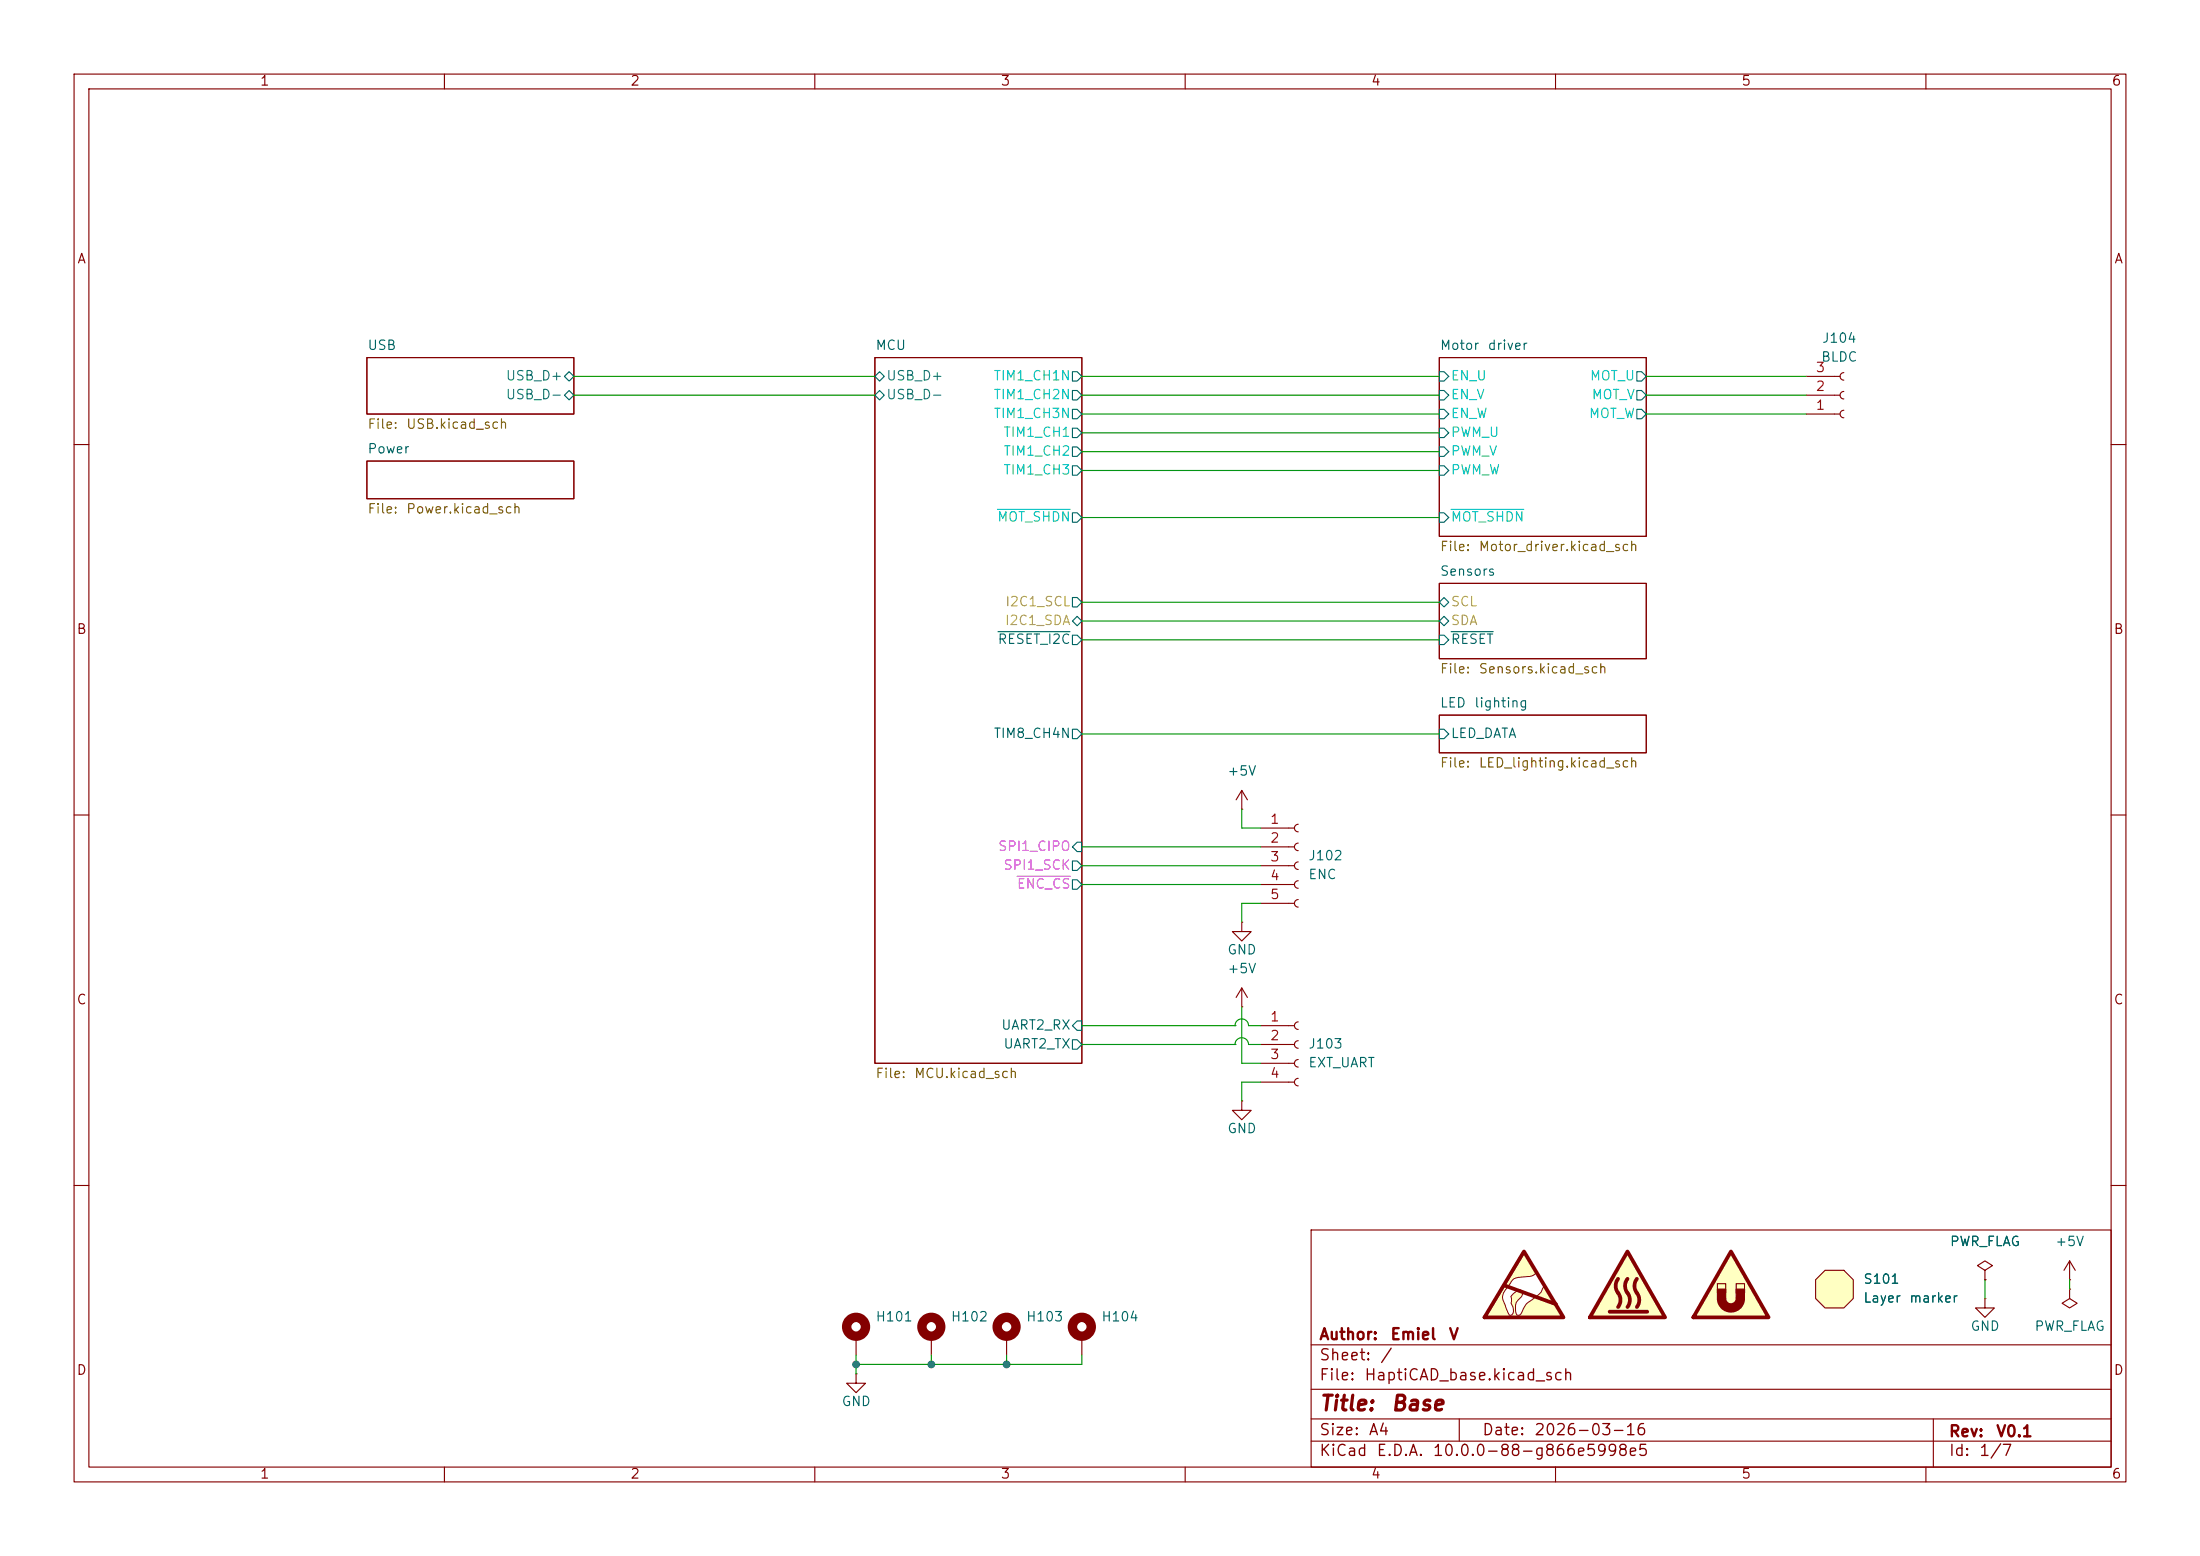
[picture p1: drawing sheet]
<svg xmlns="http://www.w3.org/2000/svg" width="297mm" height="210mm" viewBox="0 0 297 210" stroke-linecap="round" stroke-linejoin="round" font-family="sans-serif">
<g fill="none" stroke="#840000" stroke-width=".15">
<path d="M10 10h277v190h-277zM12 12h273v186h-273zM60 10v2M110 10v2M160 10v2M210 10v2M260 10v2M49.5 48.3h28v7.6h-28zM118.1 48.3h27.9v95.2h-27.9zM194.3 48.3h27.9v24.1h-27.9zM10 60h2M49.5 62.2h28v5.1h-28z"/>
<path d="M194.3 78.7h27.9v10.2h-27.9zM285 60h2M194.3 96.5h27.9v5.1h-27.9zM10 110h2M167.6 109.2h.1M167.6 106.7l-.7 1.3M167.6 106.7l.8 1.3M167.6 106.7v2.5M285 110h2M167.6 135.9h.1M167.6 124.5v1.2h1.3l-1.3 1.3-1.2-1.3h1.2M167.6 124.5h.1"/>
<path d="M167.6 133.4v2.5M167.6 133.4l-.7 1.2M167.6 133.4l.8 1.2M167.6 148.6v1.3h1.3l-1.3 1.2-1.2-1.2h1.2M167.6 148.6h.1M10 160h2M177 166h108v32h-108zM268 175.3v1.2h1.2l-1.2 1.3-1.3-1.3h1.3M268 175.3h.1M268 171.5l1-.7-1-.6-1 .6 1 .7v1.2M268 172.7h.1M279.4 172.7h.1"/>
<path d="M279.4 170.2l-.8 1.3M279.4 170.2l.8 1.3M279.4 170.2v2.5M285 160h2M60 198v2M110 198v2M115.6 185.4v1.3h1.2l-1.2 1.3-1.3-1.3h1.3M115.6 185.4h.1M115.6 180.3v2.6M125.7 180.3v2.6M135.9 180.3v2.6M146 180.3v2.6"/>
<path d="M160 198v2M177 194.5h108M177 191.5h108M177 187.5h108M177 181.5h108M197 191.5v3M210 198v2M260 198v2M261 191.5v6.5"/>
</g>
<g fill="none" stroke="#006464" stroke-width=".15">
<path d="M76.2 50.8l.6-.6 .7 .6-.7 .6zM76.2 53.3l.6-.6 .7 .6-.7 .7zM118.1 50.8l.6-.6 .7 .6-.7 .6zM118.1 53.3l.6-.6 .7 .6-.7 .7zM144.8 55.2h.6l.6 .7-.6 .6h-.6zM144.8 52.7h.6l.6 .6-.6 .7h-.6zM144.8 50.2h.6l.6 .6-.6 .6h-.6zM144.8 57.8h.6l.6 .6-.6 .7h-.6zM194.3 55.2h.6l.7 .7-.7 .6h-.6zM194.3 52.7h.6l.7 .6-.7 .7h-.6zM194.3 57.8h.6l.7 .6-.7 .7h-.6zM194.3 50.2h.6l.7 .6-.7 .6h-.6z"/>
<path d="M221 50.2h.6l.6 .6-.6 .6h-.6zM221 55.2h.6l.6 .7-.6 .6h-.6zM221 52.7h.6l.6 .6-.6 .7h-.6zM144.8 62.9h.6l.6 .6-.6 .6h-.6zM144.8 60.3h.6l.6 .7-.6 .6h-.6zM144.8 69.2h.6l.6 .7-.6 .6h-.6zM194.3 62.9h.6l.7 .6-.7 .6h-.6zM194.3 60.3h.6l.7 .7-.7 .6h-.6zM194.3 69.2h.6l.7 .7-.7 .6h-.6zM134.7 85.3h9.8M144.8 80.6h.6l.6 .7-.6 .6h-.6zM144.8 83.8l.6-.6 .6 .6-.6 .7z"/>
<path d="M144.8 98.4h.6l.6 .7-.6 .6h-.6zM144.8 85.7h.6l.6 .7-.6 .6h-.6zM194.3 81.3l.6-.7 .7 .7-.7 .6zM194.3 83.8l.6-.6 .7 .6-.7 .7zM194.3 85.7h.6l.7 .7-.7 .6h-.6zM194.3 98.4h.6l.7 .7-.7 .6h-.6zM195.9 85.3h5.7M144.8 116.2h.6l.6 .6-.6 .7h-.6zM144.8 118.7h.6l.6 .7-.6 .6h-.6zM145.4 113.7h.6v1.2h-.6l-.6-.6zM145.4 137.8h.6v1.3h-.6l-.6-.7zM144.8 140.3h.6l.6 .7-.6 .6h-.6z"/>
</g>
<path d="M137.3 118.3h7.2" fill="none" stroke="#c200c2" stroke-width=".15"/>
<path d="M134.7 68.7h9.8M195.9 68.7h9.8" fill="none" stroke="#00c2c2" stroke-width=".15"/>
<g fill="none" stroke="#840000" stroke-width="1.3">
<circle cx="115.6" cy="179.1" r="1.27"/>
<circle cx="125.7" cy="179.1" r="1.27"/>
<circle cx="135.9" cy="179.1" r="1.27"/>
<circle cx="146" cy="179.1" r="1.27"/>
</g>
<g fill="#ffffc2">
<path d="M233.7 168.9l5.1 8.9h-10.2z"/>
<path d="M231.9 173.3h1.1v1.2h-1.1z"/>
<path d="M234.4 173.3h1.1v1.2h-1.1z"/>
</g>
<path d="M233.7 168.9l5.1 8.9h-10.2z" fill="none" stroke="#840000" stroke-width=".51"/>
<path d="M231.9 173.3h1.1v1.2h-1.1zM234.4 173.3h1.1v1.2h-1.1zM279.4 174v1.3l1 .6-1 .6-1-.6 1-.6M279.4 174h.1" fill="none" stroke="#840000" stroke-width=".15"/>
<g fill="#840000" stroke="#840000" stroke-width=".15">
<path d="M231.9 174h1.1v1.3h-1.1z"/>
<path d="M234.4 174h1.1v1.3h-1.1z"/>
</g>
<path d="M232.4 175.3a1.27 1.27 0 0 0 1.3 1.2 1.27 1.27 0 0 0 1.2-1.2" fill="none" stroke="#840000" stroke-width="1.3"/>
<path d="M245.1 172.7l1.3-1.2h2.5l1.3 1.2v2.6l-1.3 1.2h-2.5l-1.3-1.2z" fill="#ffffc2"/>
<path d="M245.1 172.7l1.3-1.2h2.5l1.3 1.2v2.6l-1.3 1.2h-2.5l-1.3-1.2z" fill="none" stroke="#840000" stroke-width=".15"/>
<path d="M219.7 168.9l5.1 8.9h-10.2z" fill="#ffffc2"/>
<path d="M217.3 177h5.1M218.4 172.6a1.78 1.78 0 0 0 .2 2.3l.2 .8-.4 .7M219.7 168.9l5.1 8.9h-10.2zM219.7 172.6a1.78 1.78 0 0 0 .2 2.3l.1 .8-.3 .7M221 172.6a1.78 1.78 0 0 0 .2 2.3l.1 .8-.3 .7" fill="none" stroke="#840000" stroke-width=".51"/>
<g fill="none" stroke="#840000" stroke-width=".15">
<path d="M243.8 55.9h4.6M243.8 53.3h4.6M243.8 50.8h4.6M248.9 55.4a.51 .51 0 0 0-.5 .5 .51 .51 0 0 0 .5 .5M248.9 52.8a.51 .51 0 0 0-.5 .5 .51 .51 0 0 0 .5 .5M248.9 50.3a.51 .51 0 0 0-.5 .5 .51 .51 0 0 0 .5 .5M170.2 111.8h4.6M170.2 114.3h4.6M170.2 116.8h4.6M170.2 119.4h4.6M175.3 111.3a.51 .51 0 0 0-.5 .5 .51 .51 0 0 0 .5 .5M175.3 113.8a.51 .51 0 0 0-.5 .5 .51 .51 0 0 0 .5 .5"/>
<path d="M175.3 116.3a.51 .51 0 0 0-.5 .5 .51 .51 0 0 0 .5 .5M175.3 118.9a.51 .51 0 0 0-.5 .5 .51 .51 0 0 0 .5 .5M170.2 121.9h4.6M175.3 121.4a.51 .51 0 0 0-.5 .5 .51 .51 0 0 0 .5 .5"/>
</g>
<path d="M205.7 168.8l.4 .6 1.3 2.2a1.07 1.07 0 0 1-.8 .7h-.9a1.77 1.77 0 0 0-1.9 1.1l-.2 .2a1.86 1.86 0 0 0-.4 2.6v.1a2.27 2.27 0 0 0 .7 1.2 .77 .77 0 0 0 .3-1.2l-.2-.4 .1-.6-.1-.3 .7-.7a.44 .44 0 0 1 .6-.1 .32 .32 0 0 1 .3 .2 .32 .32 0 0 1-.1 .3l-.1 .3a1.94 1.94 0 0 0-.7 2.4l.2 .1h.2a1.25 1.25 0 0 0 .6-.9 4.9 4.9 0 0 1 1.7-1.6 2.07 2.07 0 0 0 .9-1.2l.3-.2 2.5 4.3h-10.8z" fill="#ffffc2"/>
<path d="M203.1 173.5l7 2.5M205.7 168.9l5.4 8.9h-10.7z" fill="none" stroke="#840000" stroke-width=".51"/>
<path d="M205.7 168.8l.4 .6 1.3 2.2a1.07 1.07 0 0 1-.8 .7h-.9a1.77 1.77 0 0 0-1.9 1.1l-.2 .2a1.86 1.86 0 0 0-.4 2.6v.1a2.27 2.27 0 0 0 .7 1.2 .77 .77 0 0 0 .3-1.2l-.2-.4 .1-.6-.1-.3 .7-.7a.44 .44 0 0 1 .6-.1 .32 .32 0 0 1 .3 .2 .32 .32 0 0 1-.1 .3l-.1 .3a1.94 1.94 0 0 0-.7 2.4l.2 .1h.2a1.25 1.25 0 0 0 .6-.9 4.9 4.9 0 0 1 1.7-1.6 2.07 2.07 0 0 0 .9-1.2l.3-.2 2.5 4.3h-10.8z" fill="none" stroke="#840000" stroke-width=".14"/>
<path d="M170.2 138.4h4.6M175.3 137.9a.51 .51 0 0 0-.5 .5 .51 .51 0 0 0 .5 .5M170.2 141h4.6M170.2 143.5h4.6M170.2 146.1h4.6M175.3 140.5a.51 .51 0 0 0-.5 .5 .51 .51 0 0 0 .5 .5M175.3 143a.51 .51 0 0 0-.5 .5 .51 .51 0 0 0 .5 .5M175.3 145.5a.51 .51 0 0 0-.5 .6 .51 .51 0 0 0 .5 .5M268 172.7h.1" fill="none" stroke="#840000" stroke-width=".15"/>
<g fill="none" stroke="#009600" stroke-width=".15">
<path d="M77.5 50.8h40.6M77.5 53.3h40.6M146 50.8h48.3M146 58.4h48.3M146 55.9h48.3M146 53.3h48.3M222.2 50.8h21.6M222.2 55.9h21.6M222.2 53.3h21.6M146 69.9h48.3M146 61h48.3M146 63.5h48.3"/>
<path d="M146 83.8h48.3M146 86.4h48.3M146 81.3h48.3M146 99.1h48.3M146 114.3h24.2M146 119.4h24.2M146 116.8h24.2M167.6 109.2v2.6h2.6M146 138.4h20.7M166.7 138.4h.1M166.7 138.4a.91 .91 0 0 1 .9-.9 .91 .91 0 0 1 1 .9h1.6M167.6 135.9v7.6h2.6"/>
<path d="M170.2 121.9h-2.6v2.6M146 141h20.7M166.7 141h.1M166.7 141a.91 .91 0 0 1 .9-.9 .91 .91 0 0 1 1 .9h1.6M170.2 146.1h-2.6v2.5M268 172.7v2.6M279.4 172.7v1.3M115.6 182.9v2.5M125.7 182.9v1.3M135.9 182.9v1.3M146 182.9v1.3h-30.4"/>
</g>
<g fill="#484848" stroke="#484848" stroke-width=".14">
<circle cx="125.7" cy="184.2" r=".46"/>
<circle cx="135.9" cy="184.2" r=".46"/>
<circle cx="115.6" cy="184.2" r=".46"/>
</g>
<g font-size="2" fill="#840000">
<text x="178" y="190.9">Title:</text>
<text x="187.7" y="190.9">Base</text>
</g>
<g font-size="1.5" fill="#840000">
<text x="178" y="184">Sheet:</text>
<text x="178" y="181.2">Author:</text>
<text x="186.2" y="184">/</text>
<text x="187.6" y="181.2">Emiel</text>
<text x="195.5" y="181.2">V</text>
<text x="178" y="186.7">File:</text>
<text x="184.1" y="186.7">HaptiCAD_base.kicad_sch</text>
<text x="178" y="196.9">KiCad</text>
<text x="178" y="194.1">Size:</text>
<text x="184.7" y="194.1">A4</text>
<text x="185.7" y="196.9">E.D.A.</text>
<text x="193.3" y="196.9">10.0.0-88-g866e5998e5</text>
<text x="200" y="194.1">Date:</text>
<text x="207" y="194.1">2026-03-16</text>
<text x="263" y="194.3">Rev:</text>
<text x="263" y="196.9">Id:</text>
<text x="267.1" y="196.9">1/7</text>
<text x="269.4" y="194.3">V0.1</text>
</g>
<g font-size="1.3" fill="#840000">
<text x="35" y="11.9">1</text>
<text x="85" y="11.9">2</text>
<text x="135" y="11.9">3</text>
<text x="185" y="11.9">4</text>
<text x="235" y="11.9">5</text>
<text x="285" y="11.9">6</text>
<text x="10.3" y="35.9">A</text>
<text x="285.3" y="35.9">A</text>
<text x="10.3" y="85.9">B</text>
<text x="285.3" y="85.9">B</text>
<text x="10.3" y="135.9">C</text>
<text x="285.3" y="135.9">C</text>
<text x="10.3" y="185.9">D</text>
<text x="285.3" y="185.9">D</text>
<text x="35" y="199.9">1</text>
<text x="85" y="199.9">2</text>
<text x="135" y="199.9">3</text>
<text x="185" y="199.9">4</text>
<text x="235" y="199.9">5</text>
<text x="285" y="199.9">6</text>
</g>
<g font-size="1.3" fill="#006464">
<text x="49.5" y="47.5">USB</text>
<text x="118.1" y="47.5">MCU</text>
<text x="194.3" y="47.5">Motor</text>
<text x="200.7" y="47.5">driver</text>
<text x="245.9" y="46.6">J104</text>
<text x="245.8" y="49.1">BLDC</text>
<text x="49.5" y="61.5">Power</text>
<text x="194.3" y="78">Sensors</text>
<text x="134.6" y="87.2">RESET_I2C</text>
<text x="195.8" y="87.2">RESET</text>
<text x="194.3" y="95.8">LED</text>
<text x="198.9" y="95.8">lighting</text>
<text x="134" y="99.9">TIM8_CH4N</text>
<text x="195.8" y="99.9">LED_DATA</text>
<text x="165.6" y="105">+5V</text>
<text x="176.5" y="116.4">J102</text>
<text x="176.5" y="119">ENC</text>
<text x="165.6" y="131.7">+5V</text>
<text x="165.6" y="129.1">GND</text>
<text x="135.1" y="139.3">UART2_RX</text>
<text x="135.4" y="141.8">UART2_TX</text>
<text x="176.5" y="141.8">J103</text>
<text x="176.5" y="144.4">EXT_UART</text>
<text x="165.6" y="153.3">GND</text>
<text x="251.5" y="173.6">S101</text>
<text x="263.2" y="168.5">PWR_FLAG</text>
<text x="277.4" y="168.5">+5V</text>
<text x="118.1" y="178.7">H101</text>
<text x="128.3" y="178.7">H102</text>
<text x="138.4" y="178.7">H103</text>
<text x="148.6" y="178.7">H104</text>
<text x="251.5" y="176.1">Layer</text>
<text x="257.7" y="176.1">marker</text>
<text x="265.9" y="179.9">GND</text>
<text x="274.6" y="179.9">PWR_FLAG</text>
<text x="113.5" y="190.1">GND</text>
</g>
<g font-size="1.3" fill="#008484">
<text x="68.2" y="51.7">USB_D+</text>
<text x="119.6" y="51.7">USB_D+</text>
<text x="68.2" y="54.2">USB_D-</text>
<text x="119.6" y="54.2">USB_D-</text>
</g>
<g font-size="1.3" fill="#00c2c2">
<text x="134" y="51.7">TIM1_CH1N</text>
<text x="195.8" y="51.7">EN_U</text>
<text x="214.5" y="51.7">MOT_U</text>
<text x="134" y="56.7">TIM1_CH3N</text>
<text x="134" y="54.2">TIM1_CH2N</text>
<text x="135.4" y="59.3">TIM1_CH1</text>
<text x="195.8" y="56.7">EN_W</text>
<text x="195.8" y="54.2">EN_V</text>
<text x="195.8" y="59.3">PWM_U</text>
<text x="214.4" y="56.7">MOT_W</text>
<text x="214.8" y="54.2">MOT_V</text>
<text x="135.4" y="64.4">TIM1_CH3</text>
<text x="135.4" y="61.8">TIM1_CH2</text>
<text x="195.8" y="64.4">PWM_W</text>
<text x="195.8" y="61.8">PWM_V</text>
<text x="134.5" y="70.7">MOT_SHDN</text>
<text x="195.8" y="70.7">MOT_SHDN</text>
</g>
<g font-size="1.3" fill="#a90000">
<text x="245" y="53.1">2</text>
<text x="245" y="50.5">3</text>
<text x="245" y="55.6">1</text>
<text x="171.4" y="111.5">1</text>
<text x="171.4" y="114">2</text>
<text x="171.4" y="116.6">3</text>
<text x="171.4" y="119.1">4</text>
<text x="171.4" y="121.7">5</text>
<text x="171.4" y="138.2">1</text>
<text x="171.4" y="140.7">2</text>
<text x="171.4" y="143.3">3</text>
<text x="171.4" y="145.8">4</text>
</g>
<g font-size="1.3" fill="#725600">
<text x="49.5" y="58.2">File:</text>
<text x="54.8" y="58.2">USB.kicad_sch</text>
<text x="49.5" y="69.6">File:</text>
<text x="54.8" y="69.6">Power.kicad_sch</text>
<text x="194.3" y="74.7">File:</text>
<text x="199.5" y="74.7">Motor_driver.kicad_sch</text>
<text x="194.3" y="91.2">File:</text>
<text x="199.5" y="91.2">Sensors.kicad_sch</text>
<text x="194.3" y="103.9">File:</text>
<text x="199.5" y="103.9">LED_lighting.kicad_sch</text>
<text x="118.1" y="145.8">File:</text>
<text x="123.3" y="145.8">MCU.kicad_sch</text>
</g>
<g font-size="1.3" fill="#c2c200">
<text x="135.6" y="82.1">I2C1_SCL</text>
<text x="195.8" y="82.1">SCL</text>
<text x="135.6" y="84.7">I2C1_SDA</text>
<text x="195.8" y="84.7">SDA</text>
</g>
<g font-size="1.3" fill="#c200c2">
<text x="134.6" y="115.2">SPI1_CIPO</text>
<text x="135.4" y="117.7">SPI1_SCK</text>
<text x="137.2" y="120.2">ENC_CS</text>
</g>
</svg>
